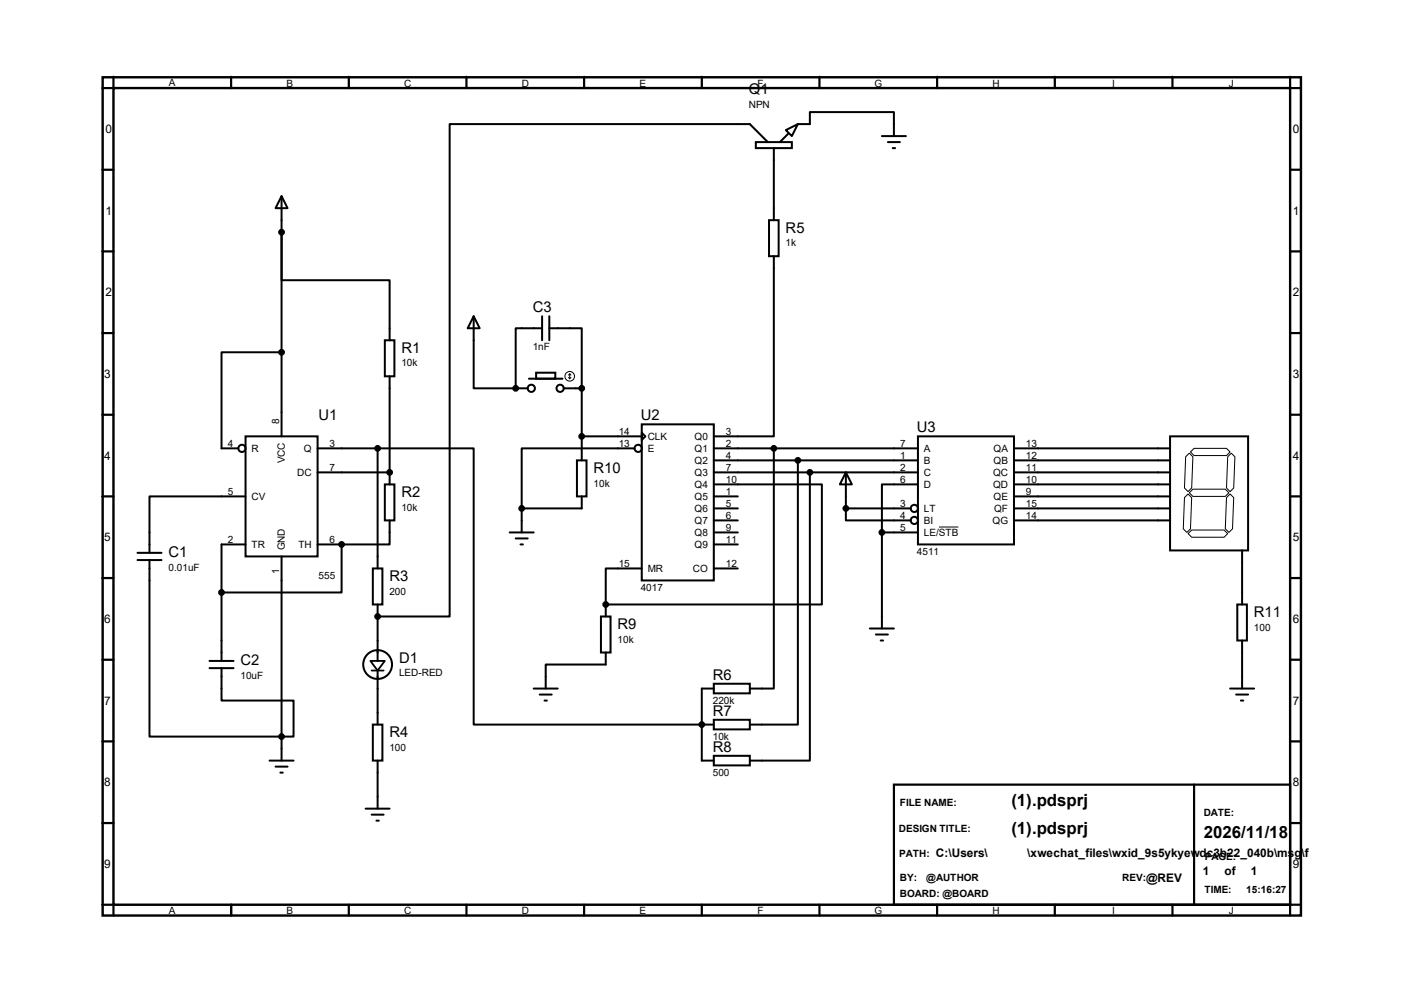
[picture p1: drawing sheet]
<svg xmlns="http://www.w3.org/2000/svg" width="297mm" height="210mm" viewBox="0 0 297 210" stroke-linecap="round" stroke-linejoin="round" font-family="sans-serif">
<path d="M21.7 16.3h253.5v177.3h-253.5zM24 18.6h248.9v172.7h-248.9z" fill="none" stroke="#000" stroke-width=".51"/>
<g fill="none" stroke="#000" stroke-width=".47">
<path d="M24 16.3v2.3h-2.3M48.9 16.3v2.3M73.8 16.3v2.3M98.7 16.3v2.3M123.6 16.3v2.3M148.5 16.3v2.3M173.4 16.3v2.3M198.2 16.3v2.3M223.1 16.3v2.3M248 16.3v2.3M272.9 16.3v2.3h2.3M21.7 35.9h2.3"/>
<path d="M272.9 35.9h2.3M21.7 53.2h2.3M272.9 53.2h2.3M21.7 70.4h2.3M272.9 70.4h2.3M21.7 87.7h2.3M272.9 87.7h2.3M21.7 105h2.3M272.9 105h2.3M21.7 122.3h2.3M21.7 139.5h2.3M272.9 122.3h2.3"/>
<path d="M272.9 139.5h2.3M21.7 156.8h2.3M272.9 156.8h2.3M21.7 174.1h2.3M189.1 165.9h83.8v25.4h-83.8zM252.6 165.9v25.4M272.9 174.1h2.3M21.7 191.3h2.3v2.3M48.9 191.3v2.3M73.8 191.3v2.3M98.7 191.3v2.3M123.6 191.3v2.3"/>
<path d="M148.5 191.3v2.3M173.4 191.3v2.3M198.2 191.3v2.3M223.1 191.3v2.3M248 191.3v2.3M275.2 191.3h-2.3v2.3"/>
</g>
<g fill="none" stroke="#000" stroke-width=".21">
<path d="M21.5 18.6h2.3M24 16.1v2.3M48.9 16.1v2.3M73.8 16.1v2.3M98.7 16.1v2.3M123.6 16.1v2.3M148.5 16.1v2.3M173.4 16.1v2.3M198.2 16.1l.1 2.3M223.1 16.1l.1 2.3M248 16.1l.1 2.3M272.9 16.1l.1 2.3"/>
<path d="M21.5 35.9h2.3M21.5 53.2h2.3M21.5 70.4h2.3M120.3 79.8l.2 .3M120.5 79.1v1M120.5 79.1l-.2 .2M120.5 79.1l.3 .2M120.8 79.8l-.3 .3M21.5 87.7h2.3M250.8 96.6l.8-.8 .7 .8-.2 6.6-.8 .8-.7-.8zM252.6 94.8h6.9l.7 .8-.7 .8h-6.9l-.8-.8zM259.7 96.6l.8-.8 .7 .8-.2 6.6-.8 .8-.7-.8z"/>
<path d="M21.5 105h2.3M198.6 111.5h4.1M251.3 112.9l.8-.8h6.9l.7 .8-.7 .7h-6.9zM251.3 104.5l.8 .7-.3 6.6-.7 .8-.8-.8 .3-6.6zM251.6 104.2l.7-.7h6.9l.8 .7-.8 .8h-6.9zM260.2 104.5l.8 .7-.3 6.6-.7 .8-.8-.8 .3-6.6zM21.5 122.3h2.3M21.5 139.5h2.3M21.5 156.8h2.3M21.5 174.1h2.3M21.5 191.3h2.3"/>
<circle cx="120.5" cy="79.6" r="1.02"/>
</g>
<g fill="none" stroke="#000" stroke-width=".42">
<path d="M159.9 30.1h7.6v1.2h-7.6zM162.4 30.1l-3.8-3.9h-63.5v104.2h-15.2M163.7 31.3v15.3M166.2 27.5l2.6-1.3-1.3 2.6zM166.8 28.3l-1.8 1.8M168.8 26.2h2.5v-2.5h17.8v5.1M186.6 28.8h5M187.8 30.1h2.6M188.8 31.3h.6M59.6 41.5l1.2 2.5h-2.5zM59.6 49.1v10.2h22.8v12.7M59.6 41.5v50.8"/>
<path d="M162.7 46.6h2v7.6h-2zM163.7 54.2v38.1h-12.7M59.6 74.5h-12.7v20.3h3.5M81.4 72h2v7.6h-2zM82.4 79.6v22.8M100.2 66.9l1.3 2.5h-2.6zM100.2 66.9v15.2h8.9M113.4 78.8h4.1v1.3h-4.1zM114.7 69.4h-5.6v12.7M114.7 66.9v5.1M116.2 69.4h6.9v12.7M116.2 66.9v5.1"/>
<path d="M51.9 92.3h15.3v25.4h-15.3zM67.2 94.8h12.7M67.2 99.9h15.2M79.9 94.8h20.3v58.4h50.8M79.9 94.8v25.4M109.1 82.1h2.5M111.9 80.1h7.1M119.3 82.1h3.8M122 97.4h2.1v7.6h-2.1zM123.1 82.1v15.3M123.1 92.3h12.7M134.2 94.8h-23.8v12.7"/>
<path d="M135.8 89.7h15.2v33.1h-15.2zM135.8 91.5l.7 .8-.7 .7zM151 94.8h43.2M151 97.4h43.2M151 99.9h43.2M163.7 94.8v50.8h-5.1M168.8 97.4v55.8h-10.2M171.3 99.9v61h-12.7M178.9 99.9l1.3 2.5h-2.5zM178.9 99.9v7.6M194.2 92.3h20.3v22.8h-20.3zM214.5 94.8h33"/>
<path d="M214.5 97.4h33M214.5 99.9h33M247.5 92.3h16.5v24.1h-16.5zM29.1 118.4h5.1M29.1 116.9h5.1M31.6 118.4v37.4h30.5v-7.6h-15.2v-6.9M51.9 105h-20.3v11.9M51.9 115.1h-5v24.7M59.6 117.7v43.2M67.2 115.1h5.1M72.3 115.1v10.2h-25.4M81.4 102.4h2v7.7h-2z"/>
<path d="M82.4 110.1v5h-10.1M107.8 112.6h5.1M109.1 113.9h2.5M110.1 115.1h.5M110.4 107.5v5.1M123.1 105v2.5h-12.7M151 102.4h22.9v25.4h-45.8M151 105h5.1M151 107.5h5.1M151 110.1h5.1M151 112.6h5.1M151 115.1h5.1"/>
<path d="M178.9 107.5v2.6h13.8M178.9 107.5h13.8M186.6 112.6v20.3M186.6 112.6h7.6M194.2 102.4h-7.6v10.2M214.5 102.4h33M214.5 105h33M214.5 107.5h33M214.5 110.1h33M262.8 116.4v11.4M44.3 139.8h5.1M78.9 120.2h2v7.6h-2z"/>
<path d="M79.9 127.8v12M127.1 130.4h2.1v7.6h-2.1zM128.1 138v2.5h-12.7v5.1M128.1 127.8v2.6M135.8 120.2h-7.7v7.6M151 120.2h5.1M184 132.9h5.1M185.3 134.2h2.5M186.3 135.5h.5M261.7 127.8h2.1v7.7h-2.1zM262.8 135.5v10.1M44.3 141.3h5.1"/>
<path d="M78.9 153.2h2v7.7h-2zM79.9 141.8v11.4M112.9 145.6h5.1M114.2 146.9h2.5M115.2 148.2h.5M151 144.6h7.6v2h-7.6zM151 152.2h7.6v2.1h-7.6zM151 159.9h7.6v2h-7.6zM151 145.6h-2.5v15.3h2.5M260.2 145.6h5.1M261.5 146.9h2.5M262.5 148.2h.5"/>
<path d="M57 160.9h5.1M58.3 162.1h2.5M59.3 163.4h.5M77.3 171h5.1M78.6 172.3h2.6M79.6 173.6h.5M79.9 160.9v10.1"/>
<circle cx="51.2" cy="94.8" r=".76"/>
<circle cx="112.4" cy="82.1" r=".76"/>
<circle cx="118.5" cy="82.1" r=".76"/>
<circle cx="135" cy="94.8" r=".76"/>
<circle cx="193.4" cy="107.5" r=".76"/>
<circle cx="193.4" cy="110.1" r=".76"/>
<circle cx="79.9" cy="140.5" r="3"/>
</g>
<g fill="#000">
<circle cx="82.4" cy="99.9" r=".21"/>
<circle cx="109.1" cy="82.1" r=".21"/>
<circle cx="72.3" cy="115.1" r=".21"/>
<circle cx="79.9" cy="130.4" r=".21"/>
<circle cx="128.1" cy="127.8" r=".21"/>
<circle cx="148.5" cy="153.2" r=".21"/>
</g>
<path d="M78.4 139.8h3l-1.5 2zM78.6 141.8h2.6" fill="none" stroke="#000" stroke-width=".38"/>
<g fill="#000" stroke="#000" stroke-width=".42">
<circle cx="59.6" cy="49.1" r=".51"/>
<circle cx="59.6" cy="74.5" r=".51"/>
<circle cx="79.9" cy="94.8" r=".51"/>
<circle cx="82.4" cy="99.9" r=".51"/>
<circle cx="109.1" cy="82.1" r=".51"/>
<circle cx="123.1" cy="82.1" r=".51"/>
<circle cx="123.1" cy="92.3" r=".51"/>
<circle cx="163.7" cy="94.8" r=".51"/>
<circle cx="168.8" cy="97.4" r=".51"/>
<circle cx="171.3" cy="99.9" r=".51"/>
<circle cx="72.3" cy="115.1" r=".51"/>
<circle cx="110.4" cy="107.5" r=".51"/>
<circle cx="178.9" cy="107.5" r=".51"/>
<circle cx="186.6" cy="112.6" r=".51"/>
<circle cx="46.9" cy="125.3" r=".51"/>
<circle cx="79.9" cy="130.4" r=".51"/>
<circle cx="128.1" cy="127.8" r=".51"/>
<circle cx="59.6" cy="155.8" r=".51"/>
<circle cx="148.5" cy="153.2" r=".51"/>
</g>
<g font-size="3.6">
<text x="214" y="170.5">(1).pdsprj</text>
<text x="214" y="176.4">(1).pdsprj</text>
<text x="254.6" y="177.3">2026/11/18</text>
</g>
<g font-size="3.1">
<text x="158.4" y="20">Q1</text>
<text x="166.2" y="49.2">R5</text>
<text x="112.7" y="66">C3</text>
<text x="84.9" y="74.6">R1</text>
<text x="67.4" y="88.9">U1</text>
<text x="135.6" y="88.9">U2</text>
<text x="194" y="91.4">U3</text>
<text x="125.6" y="100">R10</text>
<text x="84.9" y="105.1">R2</text>
<text x="35.6" y="117.8">C1</text>
<text x="82.4" y="122.9">R3</text>
<text x="265.3" y="130.5">R11</text>
<text x="130.6" y="133">R9</text>
<text x="50.9" y="140.6">C2</text>
<text x="84.4" y="140.1">D1</text>
<text x="150.8" y="143.7">R6</text>
<text x="82.4" y="155.9">R4</text>
<text x="150.8" y="151.3">R7</text>
<text x="150.8" y="159">R8</text>
</g>
<g font-size="2.5">
<text x="22.3" y="28.2">0</text>
<text x="273.5" y="28.2">0</text>
<text x="22.3" y="45.4">1</text>
<text x="273.5" y="45.4">1</text>
<text x="22.3" y="62.7">2</text>
<text x="273.5" y="62.7">2</text>
<text x="22.1" y="80">3</text>
<text x="273.5" y="80">3</text>
<text x="22.1" y="97.2">4</text>
<text x="273.5" y="97.2">4</text>
<text x="22.1" y="114.5">5</text>
<text x="273.5" y="114.5">5</text>
<text x="22.1" y="131.8">6</text>
<text x="273.5" y="131.8">6</text>
<text x="22.1" y="149.1">7</text>
<text x="273.5" y="149.1">7</text>
<text x="22.1" y="166.3">8</text>
<text x="273.5" y="166.3">8</text>
<text x="22.1" y="183.6">9</text>
<text x="198" y="181.4">C:\Users\</text>
<text x="217.3" y="181.4">\xwechat_files\wxid_9s5ykyewdc3b22_040b\msg\file\2026-11\</text>
<text x="254.5" y="185">1</text>
<text x="259" y="185">of</text>
<text x="264.6" y="185">1</text>
<text x="273.5" y="183.6">9</text>
<text x="242.4" y="186.5">@REV</text>
</g>
<g font-size="2.1">
<text x="35.7" y="18.1">A</text>
<text x="60.6" y="18.4">B</text>
<text x="85.5" y="18.4">C</text>
<text x="110.4" y="18.4">D</text>
<text x="135.3" y="18.4">E</text>
<text x="158.4" y="22.9">NPN</text>
<text x="160.3" y="18.4">F</text>
<text x="185" y="18.4">G</text>
<text x="209.9" y="18.4">H</text>
<text x="235.3" y="18.4">I</text>
<text x="260" y="18.4">J</text>
<text x="166.2" y="52.1">1k</text>
<text x="84.9" y="77.5">10k</text>
<text x="112.7" y="74.1">1nF</text>
<text x="59.1" y="89.7" transform="rotate(-90 59.1 89.7)">8</text>
<text x="48.2" y="94.4">4</text>
<text x="53.2" y="95.6">R</text>
<text x="64.3" y="95.6">Q</text>
<text x="69.7" y="94.4">3</text>
<text x="130.9" y="91.9">14</text>
<text x="130.9" y="94.4">13</text>
<text x="137" y="93">CLK</text>
<text x="137" y="95.6">E</text>
<text x="146.9" y="93">Q0</text>
<text x="146.9" y="95.6">Q1</text>
<text x="153.5" y="91.9">3</text>
<text x="153.5" y="94.4">2</text>
<text x="190.5" y="94.4">7</text>
<text x="195.5" y="95.6">A</text>
<text x="210.2" y="95.6">QA</text>
<text x="217" y="94.4">13</text>
<text x="60.2" y="98" transform="rotate(-90 60.2 98)">VCC</text>
<text x="62.9" y="100.7">DC</text>
<text x="69.7" y="99.5">7</text>
<text x="146.9" y="98.1">Q2</text>
<text x="146.9" y="100.7">Q3</text>
<text x="153.5" y="97">4</text>
<text x="153.5" y="99.5">7</text>
<text x="190.5" y="97">1</text>
<text x="190.5" y="99.5">2</text>
<text x="195.5" y="98.1">B</text>
<text x="195.5" y="100.7">C</text>
<text x="210.1" y="100.7">QC</text>
<text x="210.2" y="98.1">QB</text>
<text x="217" y="97">12</text>
<text x="217" y="99.5">11</text>
<text x="48.2" y="104.6">5</text>
<text x="53.2" y="105.7">CV</text>
<text x="84.9" y="108">10k</text>
<text x="125.6" y="102.9">10k</text>
<text x="146.9" y="103.2">Q4</text>
<text x="146.9" y="105.7">Q5</text>
<text x="153.5" y="102.1">10</text>
<text x="153.5" y="104.6">1</text>
<text x="153.5" y="107.1">5</text>
<text x="190.5" y="102.1">6</text>
<text x="190.5" y="107.1">3</text>
<text x="195.5" y="103.2">D</text>
<text x="210.1" y="103.2">QD</text>
<text x="210.2" y="105.7">QE</text>
<text x="217" y="102.1">10</text>
<text x="217" y="104.6">9</text>
<text x="217" y="107.1">15</text>
<text x="146.9" y="108.3">Q6</text>
<text x="146.9" y="110.8">Q7</text>
<text x="146.9" y="113.4">Q8</text>
<text x="153.5" y="109.7">6</text>
<text x="153.5" y="112.2">9</text>
<text x="190.5" y="109.7">4</text>
<text x="190.5" y="112.2">5</text>
<text x="195.5" y="108.3">LT</text>
<text x="195.5" y="110.8">BI</text>
<text x="195.5" y="113.4">LE/STB</text>
<text x="210" y="110.8">QG</text>
<text x="210.3" y="108.3">QF</text>
<text x="217" y="109.7">14</text>
<text x="48.2" y="114.8">2</text>
<text x="53.2" y="115.9">TR</text>
<text x="60.2" y="116.4" transform="rotate(-90 60.2 116.4)">GND</text>
<text x="63.1" y="115.9">TH</text>
<text x="69.7" y="114.8">6</text>
<text x="130.9" y="119.8">15</text>
<text x="146.9" y="115.9">Q9</text>
<text x="153.5" y="119.8">12</text>
<text x="153.5" y="114.8">11</text>
<text x="194" y="117.3">4511</text>
<text x="35.6" y="120.7">0.01uF</text>
<text x="59.1" y="121.4" transform="rotate(-90 59.1 121.4)">1</text>
<text x="67.4" y="122.4">555</text>
<text x="82.4" y="125.8">200</text>
<text x="135.6" y="124.9">4017</text>
<text x="137" y="121">MR</text>
<text x="146.6" y="121">CO</text>
<text x="130.6" y="135.9">10k</text>
<text x="265.3" y="133.4">100</text>
<text x="50.9" y="143.6">10uF</text>
<text x="84.4" y="143">LED-RED</text>
<text x="150.8" y="148.8">220k</text>
<text x="82.4" y="158.8">100</text>
<text x="150.8" y="156.4">10k</text>
<text x="150.8" y="164">500</text>
<text x="190.4" y="170.5">FILE NAME:</text>
<text x="254.6" y="172.6">DATE:</text>
<text x="190.2" y="176">DESIGN TITLE:</text>
<text x="190.2" y="181.3">PATH:</text>
<text x="254.9" y="181.9">PAGE:</text>
<text x="190.4" y="186.3">BY:</text>
<text x="190.4" y="189.7">BOARD: @BOARD</text>
<text x="196" y="186.3">@AUTHOR</text>
<text x="237.4" y="186.4">REV:</text>
<text x="254.8" y="188.9">TIME:</text>
<text x="263.7" y="188.9">15:16:27</text>
<text x="35.7" y="193.4">A</text>
<text x="60.6" y="193.4">B</text>
<text x="85.5" y="193.4">C</text>
<text x="110.4" y="193.4">D</text>
<text x="135.3" y="193.4">E</text>
<text x="160.3" y="193.4">F</text>
<text x="185" y="193.4">G</text>
<text x="209.9" y="193.4">H</text>
<text x="235.3" y="193.4">I</text>
<text x="260" y="193.4">J</text>
</g>
</svg>
